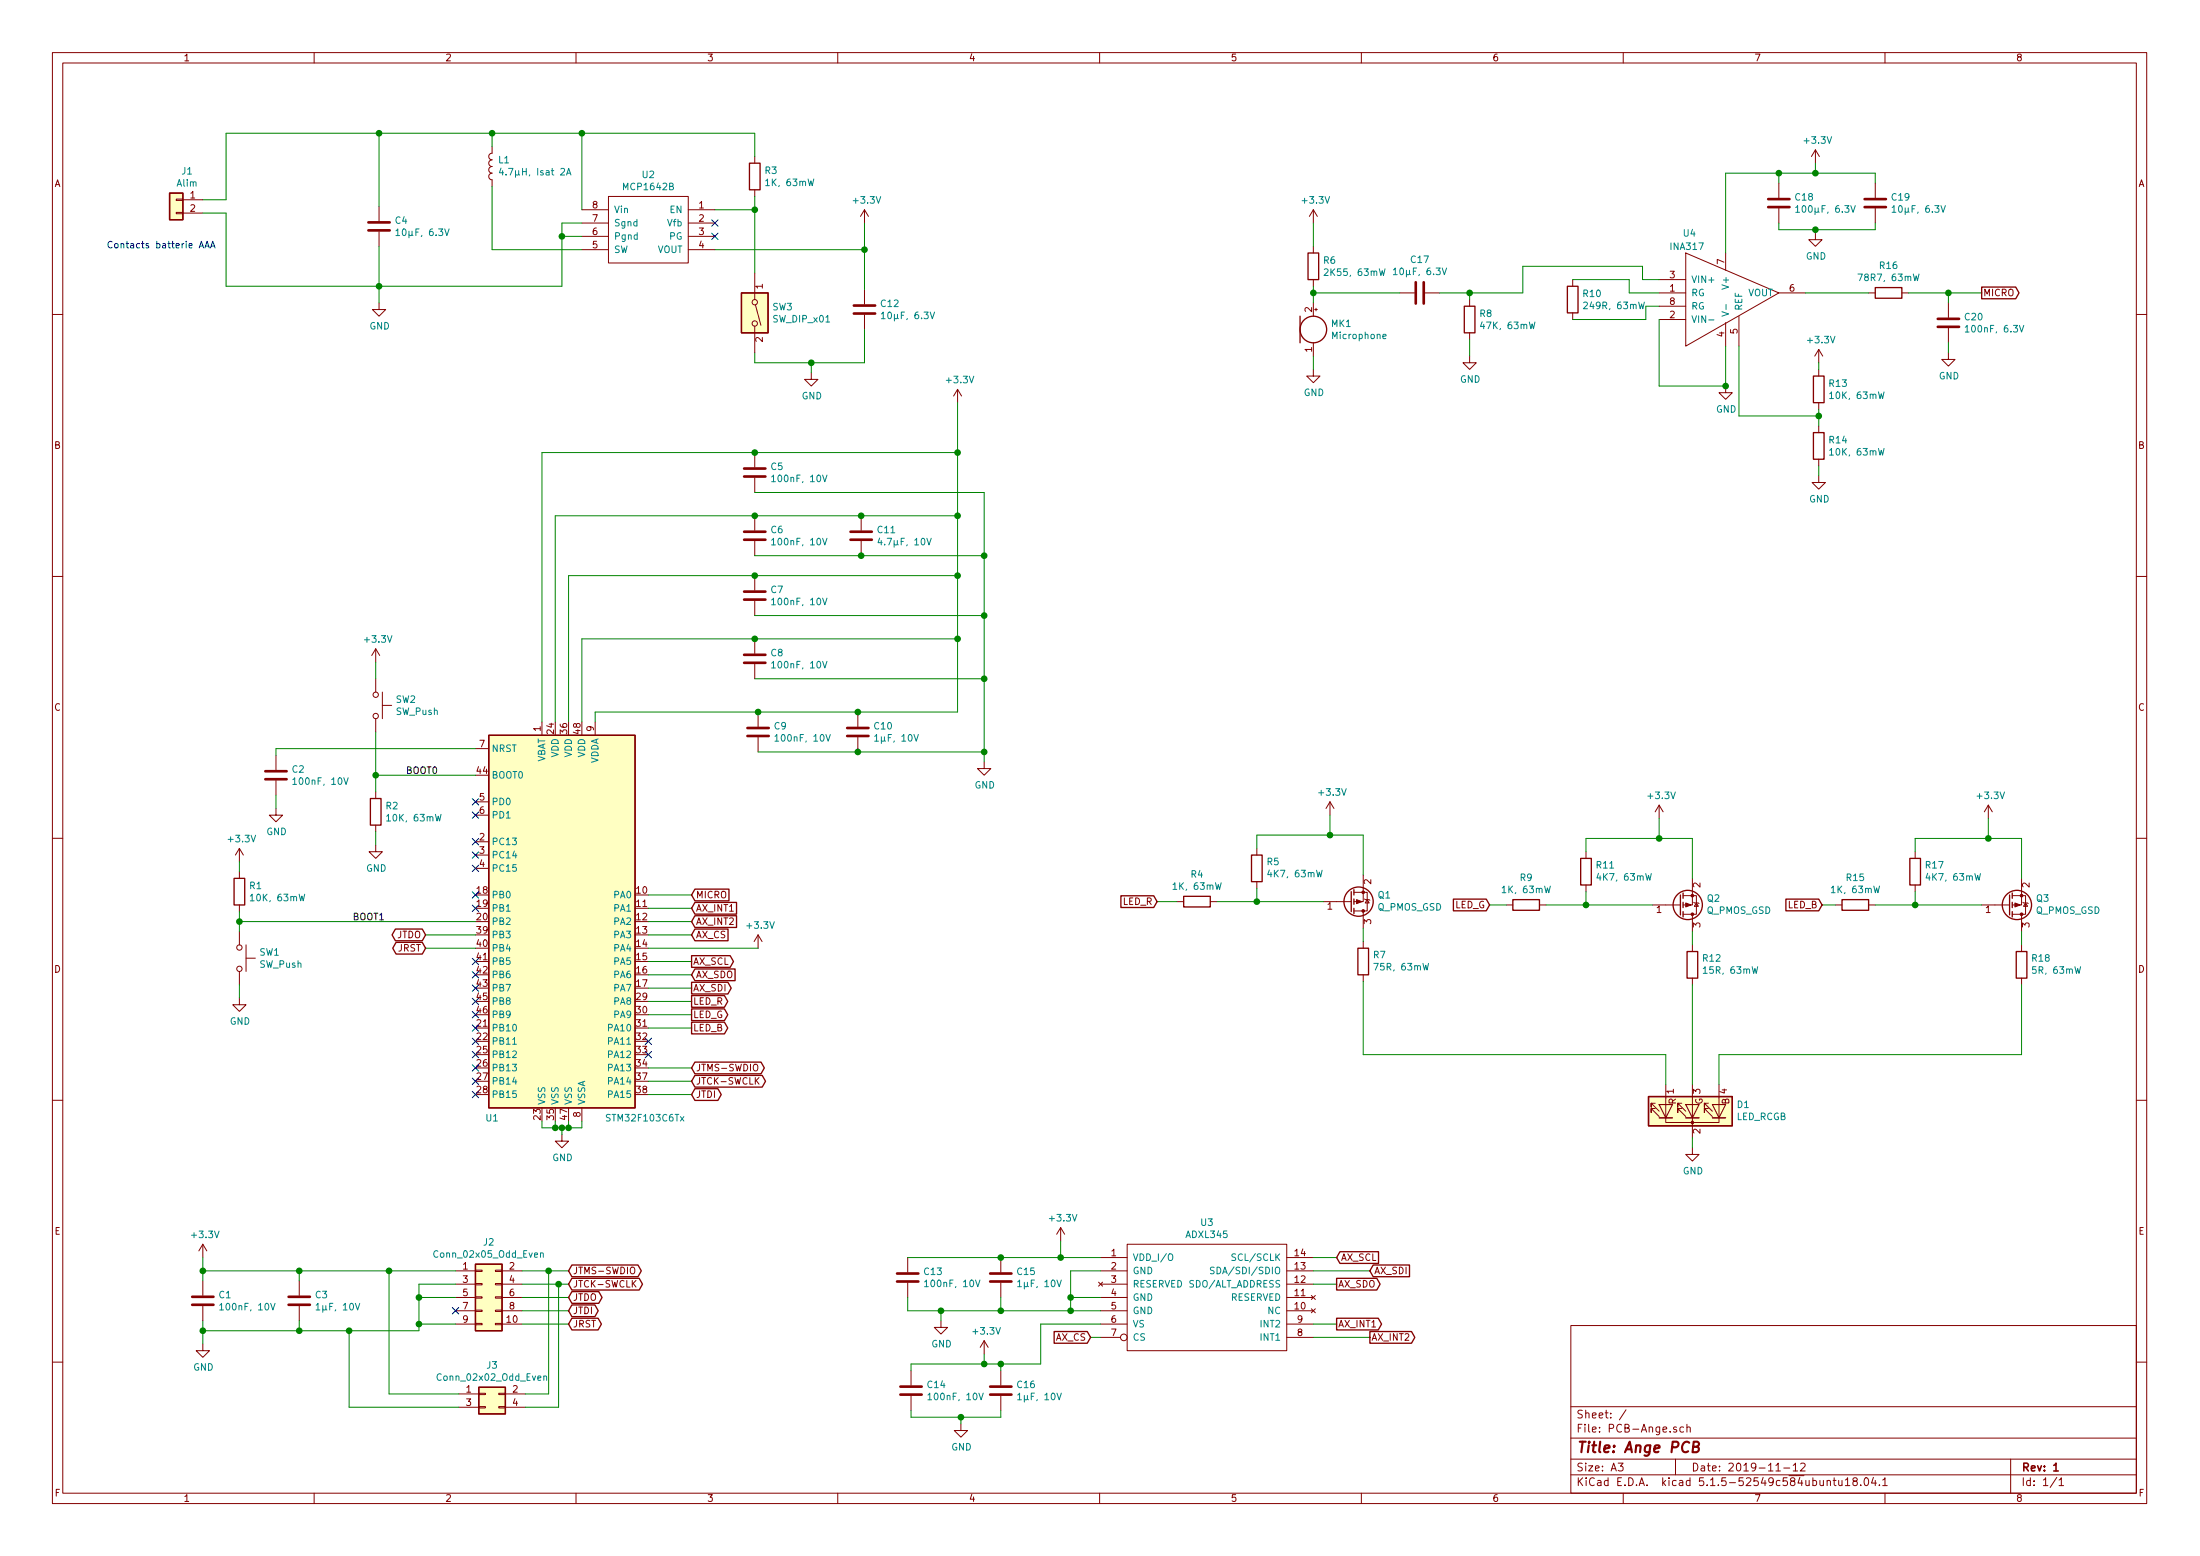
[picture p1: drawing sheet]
EESchema Schematic File Version 4
EELAYER 30 0
EELAYER END
$Descr A3 16535 11693
encoding utf-8
Sheet 1 1
Title "Ange PCB"
Date "2019-11-12"
Rev "1"
Comp ""
Comment1 ""
Comment2 ""
Comment3 ""
Comment4 ""
$EndDescr
$Comp
L Perso:MCP1642B U2
U 1 1
P 4875 1475
F 0 "U2" H 4875 1640 50  0000 C CNN
F 1 "MCP1642B" H 4875 1549 50  0000 C CNN
F 2 "Package_SO:MSOP-8_3x3mm_P0.65mm" H 4875 1475 50  0001 C CNN
F 3 "" H 4875 1475 50  0001 C CNN
F 4 "579-MCP1642BT-30I/MS" H 4875 1475 50  0001 C CNN "Vendor"
	1    4875 1475
	-1   0    0    -1  
$EndComp
$Comp
L Device:C C4
U 1 1
P 2850 1700
F 0 "C4" H 2965 1746 50  0000 L CNN
F 1 "10µF, 6.3V" H 2965 1655 50  0000 L CNN
F 2 "Resistor_SMD:R_0603_1608Metric_Pad1.05x0.95mm_HandSolder" H 2888 1550 50  0001 C CNN
F 3 "~" H 2850 1700 50  0001 C CNN
F 4 "81-GRM188R60J106KE7D" H 2850 1700 50  0001 C CNN "Vendor"
	1    2850 1700
	1    0    0    -1  
$EndComp
$Comp
L Device:L L1
U 1 1
P 3700 1250
F 0 "L1" H 3657 1204 50  0000 R CNN
F 1 "4.7µH, Isat 2A" H 3657 1295 50  0000 R CNN
F 2 "Inductor_SMD:L_Bourns-SRN4018" H 3700 1250 50  0001 C CNN
F 3 "~" H 3700 1250 50  0001 C CNN
F 4 "652-SRN4018TA-4R7M" H 3700 1250 50  0001 C CNN "Vendor"
	1    3700 1250
	-1   0    0    1   
$EndComp
$Comp
L Device:C C12
U 1 1
P 6500 2325
F 0 "C12" H 6615 2371 50  0000 L CNN
F 1 "10µF, 6.3V" H 6615 2280 50  0000 L CNN
F 2 "Resistor_SMD:R_0603_1608Metric_Pad1.05x0.95mm_HandSolder" H 6538 2175 50  0001 C CNN
F 3 "~" H 6500 2325 50  0001 C CNN
F 4 "81-GRM188R60J106KE7D" H 6500 2325 50  0001 C CNN "Vendor"
	1    6500 2325
	1    0    0    -1  
$EndComp
NoConn ~ 5375 1675
Wire Wire Line
	4375 1000 4375 1575
Wire Wire Line
	2850 1550 2850 1000
Connection ~ 2850 1000
Wire Wire Line
	2850 1000 3700 1000
Wire Wire Line
	1700 2150 2850 2150
Wire Wire Line
	2850 2150 2850 1850
Wire Wire Line
	3700 1875 3700 1400
Wire Wire Line
	3700 1875 4375 1875
Wire Wire Line
	3700 1100 3700 1000
Connection ~ 3700 1000
Wire Wire Line
	3700 1000 4375 1000
Wire Wire Line
	2850 2150 4225 2150
Wire Wire Line
	4225 2150 4225 1775
Wire Wire Line
	4225 1675 4375 1675
Connection ~ 2850 2150
Wire Wire Line
	4375 1775 4225 1775
Connection ~ 4225 1775
Wire Wire Line
	4225 1775 4225 1675
$Comp
L power:GND #PWR08
U 1 1
P 2850 2275
F 0 "#PWR08" H 2850 2025 50  0001 C CNN
F 1 "GND" H 2855 2102 50  0000 C CNN
F 2 "" H 2850 2275 50  0001 C CNN
F 3 "" H 2850 2275 50  0001 C CNN
	1    2850 2275
	1    0    0    -1  
$EndComp
Wire Wire Line
	2850 2275 2850 2150
$Comp
L Switch:SW_DIP_x01 SW3
U 1 1
P 5675 2350
F 0 "SW3" V 5629 2480 50  0000 L CNN
F 1 "SW_DIP_x01" V 5720 2480 50  0000 L CNN
F 2 "Button_Switch_SMD:SW_DIP_SPSTx01_Slide_6.7x4.1mm_W8.61mm_P2.54mm_LowProfile" H 5675 2350 50  0001 C CNN
F 3 "~" H 5675 2350 50  0001 C CNN
F 4 "642-DM01" V 5675 2350 50  0001 C CNN "Vendor"
	1    5675 2350
	0    1    1    0   
$EndComp
NoConn ~ 5375 1775
$Comp
L Device:R R3
U 1 1
P 5675 1325
F 0 "R3" H 5745 1371 50  0000 L CNN
F 1 "1K, 63mW" H 5745 1280 50  0000 L CNN
F 2 "Resistor_SMD:R_0603_1608Metric_Pad1.05x0.95mm_HandSolder" V 5605 1325 50  0001 C CNN
F 3 "~" H 5675 1325 50  0001 C CNN
F 4 "754-RR0816P-102D" H 5675 1325 50  0001 C CNN "Vendor"
	1    5675 1325
	1    0    0    -1  
$EndComp
Wire Wire Line
	5675 1000 5675 1175
Connection ~ 4375 1000
Wire Wire Line
	5375 1575 5675 1575
Wire Wire Line
	5675 1575 5675 1475
Wire Wire Line
	5675 2050 5675 1575
Connection ~ 5675 1575
Wire Wire Line
	6500 2175 6500 1875
Wire Wire Line
	6500 1875 5375 1875
$Comp
L power:GND #PWR011
U 1 1
P 6100 2800
F 0 "#PWR011" H 6100 2550 50  0001 C CNN
F 1 "GND" H 6105 2627 50  0000 C CNN
F 2 "" H 6100 2800 50  0001 C CNN
F 3 "" H 6100 2800 50  0001 C CNN
	1    6100 2800
	1    0    0    -1  
$EndComp
Wire Wire Line
	6100 2800 6100 2725
Wire Wire Line
	6100 2725 5675 2725
Wire Wire Line
	5675 2725 5675 2650
Wire Wire Line
	6100 2725 6500 2725
Wire Wire Line
	6500 2725 6500 2475
Connection ~ 6100 2725
$Comp
L power:+3.3V #PWR012
U 1 1
P 6500 1675
F 0 "#PWR012" H 6500 1525 50  0001 C CNN
F 1 "+3.3V" H 6515 1848 50  0000 C CNN
F 2 "" H 6500 1675 50  0001 C CNN
F 3 "" H 6500 1675 50  0001 C CNN
	1    6500 1675
	1    0    0    -1  
$EndComp
Wire Wire Line
	6500 1875 6500 1675
Connection ~ 6500 1875
Text Notes 800  1875 0    50   ~ 0
Contacts batterie AAA
$Comp
L Connector_Generic:Conn_01x02 J1
U 1 1
P 1325 1500
F 0 "J1" H 1243 1717 50  0000 C CNN
F 1 "Alim" H 1243 1626 50  0000 C CNN
F 2 "PCB-Ange:Keystone_SMD_5230_AAA" H 1325 1500 50  0001 C CNN
F 3 "~" H 1325 1500 50  0001 C CNN
F 4 "2x 534-5230" H 1325 1500 50  0001 C CNN "Vendor"
	1    1325 1500
	-1   0    0    -1  
$EndComp
Wire Wire Line
	1525 1600 1700 1600
Wire Wire Line
	1700 1600 1700 2150
Wire Wire Line
	1525 1500 1700 1500
Wire Wire Line
	1700 1500 1700 1000
Wire Wire Line
	1700 1000 2850 1000
$Comp
L Device:R R2
U 1 1
P 2825 6100
F 0 "R2" H 2895 6146 50  0000 L CNN
F 1 "10K, 63mW" H 2895 6055 50  0000 L CNN
F 2 "Resistor_SMD:R_0603_1608Metric_Pad1.05x0.95mm_HandSolder" V 2755 6100 50  0001 C CNN
F 3 "~" H 2825 6100 50  0001 C CNN
F 4 "754-RR0816P-103D" H 2825 6100 50  0001 C CNN "Vendor"
	1    2825 6100
	1    0    0    -1  
$EndComp
$Comp
L Perso:INA317 U4
U 1 1
P 12675 2000
F 0 "U4" H 12650 2250 50  0000 L CNN
F 1 "INA317" H 12550 2150 50  0000 L CNN
F 2 "Package_SO:VSSOP-8_3.0x3.0mm_P0.65mm" H 12675 2000 50  0001 C CNN
F 3 "" H 12675 2000 50  0001 C CNN
F 4 "595-INA317IDGKR" H 12675 2000 50  0001 C CNN "Vendor"
	1    12675 2000
	1    0    0    -1  
$EndComp
$Comp
L Device:Microphone MK1
U 1 1
P 9875 2475
F 0 "MK1" H 10005 2521 50  0000 L CNN
F 1 "Microphone" H 10005 2430 50  0000 L CNN
F 2 "PCB-Ange:micro_4mm" V 9875 2575 50  0001 C CNN
F 3 "~" V 9875 2575 50  0001 C CNN
F 4 "Amazon" H 9875 2475 50  0001 C CNN "Vendor"
	1    9875 2475
	1    0    0    -1  
$EndComp
$Comp
L Device:R R6
U 1 1
P 9875 2000
F 0 "R6" H 9945 2046 50  0000 L CNN
F 1 "2K55, 63mW" H 9945 1955 50  0000 L CNN
F 2 "Resistor_SMD:R_0603_1608Metric_Pad1.05x0.95mm_HandSolder" V 9805 2000 50  0001 C CNN
F 3 "~" H 9875 2000 50  0001 C CNN
F 4 "279-CPF0603F2K55C1" H 9875 2000 50  0001 C CNN "Vendor"
	1    9875 2000
	1    0    0    -1  
$EndComp
$Comp
L Device:C C17
U 1 1
P 10675 2200
F 0 "C17" V 10423 2200 50  0000 C CNN
F 1 "10µF, 6.3V" V 10514 2200 50  0000 C CNN
F 2 "Resistor_SMD:R_0603_1608Metric_Pad1.05x0.95mm_HandSolder" H 10713 2050 50  0001 C CNN
F 3 "~" H 10675 2200 50  0001 C CNN
F 4 "81-GRM188R60J106KE7D" V 10675 2200 50  0001 C CNN "Vendor"
	1    10675 2200
	0    1    1    0   
$EndComp
$Comp
L Device:R R8
U 1 1
P 11050 2400
F 0 "R8" H 11120 2446 50  0000 L CNN
F 1 "47K, 63mW" H 11120 2355 50  0000 L CNN
F 2 "Resistor_SMD:R_0603_1608Metric_Pad1.05x0.95mm_HandSolder" V 10980 2400 50  0001 C CNN
F 3 "~" H 11050 2400 50  0001 C CNN
F 4 "754-RR0816P-473D" H 11050 2400 50  0001 C CNN "Vendor"
	1    11050 2400
	1    0    0    -1  
$EndComp
$Comp
L Device:R R10
U 1 1
P 11825 2250
F 0 "R10" H 11895 2296 50  0000 L CNN
F 1 "249R, 63mW" H 11895 2205 50  0000 L CNN
F 2 "Resistor_SMD:R_0603_1608Metric_Pad1.05x0.95mm_HandSolder" V 11755 2250 50  0001 C CNN
F 3 "~" H 11825 2250 50  0001 C CNN
F 4 "279-CPF0603F249RC1" H 11825 2250 50  0001 C CNN "Vendor"
	1    11825 2250
	1    0    0    -1  
$EndComp
$Comp
L power:GND #PWR025
U 1 1
P 12975 2900
F 0 "#PWR025" H 12975 2650 50  0001 C CNN
F 1 "GND" H 12980 2727 50  0000 C CNN
F 2 "" H 12975 2900 50  0001 C CNN
F 3 "" H 12975 2900 50  0001 C CNN
	1    12975 2900
	1    0    0    -1  
$EndComp
$Comp
L power:GND #PWR022
U 1 1
P 11050 2675
F 0 "#PWR022" H 11050 2425 50  0001 C CNN
F 1 "GND" H 11055 2502 50  0000 C CNN
F 2 "" H 11050 2675 50  0001 C CNN
F 3 "" H 11050 2675 50  0001 C CNN
	1    11050 2675
	1    0    0    -1  
$EndComp
$Comp
L power:GND #PWR020
U 1 1
P 9875 2775
F 0 "#PWR020" H 9875 2525 50  0001 C CNN
F 1 "GND" H 9880 2602 50  0000 C CNN
F 2 "" H 9875 2775 50  0001 C CNN
F 3 "" H 9875 2775 50  0001 C CNN
	1    9875 2775
	1    0    0    -1  
$EndComp
$Comp
L power:+3.3V #PWR019
U 1 1
P 9875 1675
F 0 "#PWR019" H 9875 1525 50  0001 C CNN
F 1 "+3.3V" H 9890 1848 50  0000 C CNN
F 2 "" H 9875 1675 50  0001 C CNN
F 3 "" H 9875 1675 50  0001 C CNN
	1    9875 1675
	1    0    0    -1  
$EndComp
Wire Wire Line
	9875 1850 9875 1675
Wire Wire Line
	9875 2675 9875 2775
Wire Wire Line
	9875 2275 9875 2200
Wire Wire Line
	10525 2200 9875 2200
Connection ~ 9875 2200
Wire Wire Line
	9875 2200 9875 2150
Wire Wire Line
	10825 2200 11050 2200
Wire Wire Line
	11050 2200 11050 2250
Wire Wire Line
	11050 2675 11050 2550
Wire Wire Line
	11050 2200 11450 2200
Wire Wire Line
	11450 2200 11450 2000
Wire Wire Line
	11450 2000 12350 2000
Wire Wire Line
	12350 2000 12350 2100
Wire Wire Line
	12350 2100 12475 2100
Connection ~ 11050 2200
Wire Wire Line
	12475 2200 12250 2200
Wire Wire Line
	12250 2200 12250 2100
Wire Wire Line
	12250 2100 11825 2100
Wire Wire Line
	12475 2300 12375 2300
Wire Wire Line
	12375 2300 12375 2400
Wire Wire Line
	12375 2400 11825 2400
Wire Wire Line
	12975 2900 12475 2900
Wire Wire Line
	12475 2900 12475 2400
Wire Wire Line
	12975 2900 12975 2600
Connection ~ 12975 2900
$Comp
L Device:C C18
U 1 1
P 13375 1525
F 0 "C18" H 13490 1571 50  0000 L CNN
F 1 "100µF, 6.3V" H 13490 1480 50  0000 L CNN
F 2 "Resistor_SMD:R_1210_3225Metric_Pad1.42x2.65mm_HandSolder" H 13413 1375 50  0001 C CNN
F 3 "~" H 13375 1525 50  0001 C CNN
F 4 "963-JMK325ABJ107MM-P" H 13375 1525 50  0001 C CNN "Vendor"
	1    13375 1525
	1    0    0    -1  
$EndComp
$Comp
L Device:C C19
U 1 1
P 14100 1525
F 0 "C19" H 14215 1571 50  0000 L CNN
F 1 "10µF, 6.3V" H 14215 1480 50  0000 L CNN
F 2 "Resistor_SMD:R_0603_1608Metric_Pad1.05x0.95mm_HandSolder" H 14138 1375 50  0001 C CNN
F 3 "~" H 14100 1525 50  0001 C CNN
F 4 "81-GRM188R60J106KE7D" H 14100 1525 50  0001 C CNN "Vendor"
	1    14100 1525
	1    0    0    -1  
$EndComp
$Comp
L Device:R R13
U 1 1
P 13675 2925
F 0 "R13" H 13745 2971 50  0000 L CNN
F 1 "10K, 63mW" H 13745 2880 50  0000 L CNN
F 2 "Resistor_SMD:R_0603_1608Metric_Pad1.05x0.95mm_HandSolder" V 13605 2925 50  0001 C CNN
F 3 "~" H 13675 2925 50  0001 C CNN
F 4 "754-RR0816P-103D" H 13675 2925 50  0001 C CNN "Vendor"
	1    13675 2925
	1    0    0    -1  
$EndComp
$Comp
L Device:R R14
U 1 1
P 13675 3350
F 0 "R14" H 13745 3396 50  0000 L CNN
F 1 "10K, 63mW" H 13745 3305 50  0000 L CNN
F 2 "Resistor_SMD:R_0603_1608Metric_Pad1.05x0.95mm_HandSolder" V 13605 3350 50  0001 C CNN
F 3 "~" H 13675 3350 50  0001 C CNN
F 4 "754-RR0816P-103D" H 13675 3350 50  0001 C CNN "Vendor"
	1    13675 3350
	1    0    0    -1  
$EndComp
$Comp
L power:GND #PWR029
U 1 1
P 13675 3575
F 0 "#PWR029" H 13675 3325 50  0001 C CNN
F 1 "GND" H 13680 3402 50  0000 C CNN
F 2 "" H 13675 3575 50  0001 C CNN
F 3 "" H 13675 3575 50  0001 C CNN
	1    13675 3575
	1    0    0    -1  
$EndComp
$Comp
L power:GND #PWR027
U 1 1
P 13650 1750
F 0 "#PWR027" H 13650 1500 50  0001 C CNN
F 1 "GND" H 13655 1577 50  0000 C CNN
F 2 "" H 13650 1750 50  0001 C CNN
F 3 "" H 13650 1750 50  0001 C CNN
	1    13650 1750
	1    0    0    -1  
$EndComp
$Comp
L power:+3.3V #PWR026
U 1 1
P 13650 1225
F 0 "#PWR026" H 13650 1075 50  0001 C CNN
F 1 "+3.3V" H 13665 1398 50  0000 C CNN
F 2 "" H 13650 1225 50  0001 C CNN
F 3 "" H 13650 1225 50  0001 C CNN
	1    13650 1225
	1    0    0    -1  
$EndComp
Wire Wire Line
	13375 1300 13375 1375
Wire Wire Line
	13375 1300 12975 1300
Wire Wire Line
	12975 1300 12975 1900
Connection ~ 13375 1300
Connection ~ 13650 1300
Wire Wire Line
	13650 1300 13375 1300
Wire Wire Line
	13650 1225 13650 1300
Wire Wire Line
	13375 1675 13375 1725
Wire Wire Line
	13375 1725 13650 1725
Wire Wire Line
	13650 1725 13650 1750
Connection ~ 13650 1725
$Comp
L power:+3.3V #PWR028
U 1 1
P 13675 2725
F 0 "#PWR028" H 13675 2575 50  0001 C CNN
F 1 "+3.3V" H 13690 2898 50  0000 C CNN
F 2 "" H 13675 2725 50  0001 C CNN
F 3 "" H 13675 2725 50  0001 C CNN
	1    13675 2725
	1    0    0    -1  
$EndComp
Wire Wire Line
	13675 3075 13675 3125
Wire Wire Line
	13675 3125 13075 3125
Wire Wire Line
	13075 2600 13075 3125
Connection ~ 13675 3125
Wire Wire Line
	13675 3125 13675 3200
Wire Wire Line
	13675 3575 13675 3500
Wire Wire Line
	13675 2725 13675 2775
Wire Wire Line
	14100 1725 14100 1675
Wire Wire Line
	13650 1725 14100 1725
Wire Wire Line
	14100 1375 14100 1300
Wire Wire Line
	13650 1300 14100 1300
$Comp
L Device:R R16
U 1 1
P 14200 2200
F 0 "R16" V 13993 2200 50  0000 C CNN
F 1 "78R7, 63mW" V 14084 2200 50  0000 C CNN
F 2 "Resistor_SMD:R_0603_1608Metric_Pad1.05x0.95mm_HandSolder" V 14130 2200 50  0001 C CNN
F 3 "~" H 14200 2200 50  0001 C CNN
F 4 "279-CPF0603B78R7E1" V 14200 2200 50  0001 C CNN "Vendor"
	1    14200 2200
	0    1    1    0   
$EndComp
$Comp
L Device:C C20
U 1 1
P 14650 2425
F 0 "C20" H 14765 2471 50  0000 L CNN
F 1 "100nF, 6.3V" H 14765 2380 50  0000 L CNN
F 2 "Resistor_SMD:R_0603_1608Metric_Pad1.05x0.95mm_HandSolder" H 14688 2275 50  0001 C CNN
F 3 "~" H 14650 2425 50  0001 C CNN
F 4 "80-C0603C104K9R" H 14650 2425 50  0001 C CNN "Vendor"
	1    14650 2425
	1    0    0    -1  
$EndComp
$Comp
L power:GND #PWR030
U 1 1
P 14650 2650
F 0 "#PWR030" H 14650 2400 50  0001 C CNN
F 1 "GND" H 14655 2477 50  0000 C CNN
F 2 "" H 14650 2650 50  0001 C CNN
F 3 "" H 14650 2650 50  0001 C CNN
	1    14650 2650
	1    0    0    -1  
$EndComp
Wire Wire Line
	13575 2200 14050 2200
Wire Wire Line
	14350 2200 14650 2200
Wire Wire Line
	14650 2200 14650 2275
Wire Wire Line
	14650 2575 14650 2650
Text GLabel 14900 2200 2    50   Output ~ 0
MICRO
Wire Wire Line
	14900 2200 14650 2200
Connection ~ 14650 2200
$Comp
L Device:LED_RCGB D1
U 1 1
P 12725 8350
F 0 "D1" V 12771 8020 50  0000 R CNN
F 1 "LED_RCGB" V 12680 8020 50  0000 R CNN
F 2 "LED_THT:LED_D5.0mm-4_RGB" H 12725 8300 50  0001 C CNN
F 3 "~" H 12725 8300 50  0001 C CNN
F 4 "Amazon" V 12725 8350 50  0001 C CNN "Vendor"
	1    12725 8350
	0    -1   -1   0   
$EndComp
$Comp
L Device:Q_PMOS_GSD Q1
U 1 1
P 10150 6775
F 0 "Q1" H 10356 6729 50  0000 L CNN
F 1 "Q_PMOS_GSD" H 10356 6820 50  0000 L CNN
F 2 "Package_TO_SOT_SMD:SOT-723" H 10350 6875 50  0001 C CNN
F 3 "~" H 10150 6775 50  0001 C CNN
F 4 "755-RZM001P02T2L" H 10150 6775 50  0001 C CNN "Vendor"
	1    10150 6775
	1    0    0    1   
$EndComp
$Comp
L Device:R R4
U 1 1
P 9000 6775
F 0 "R4" V 8793 6775 50  0000 C CNN
F 1 "1K, 63mW" V 8884 6775 50  0000 C CNN
F 2 "Resistor_SMD:R_0603_1608Metric_Pad1.05x0.95mm_HandSolder" V 8930 6775 50  0001 C CNN
F 3 "~" H 9000 6775 50  0001 C CNN
F 4 "754-RR0816P-102D" V 9000 6775 50  0001 C CNN "Vendor"
	1    9000 6775
	0    1    1    0   
$EndComp
$Comp
L Device:R R5
U 1 1
P 9450 6525
F 0 "R5" H 9380 6479 50  0000 R CNN
F 1 "4K7, 63mW" H 9380 6570 50  0000 R CNN
F 2 "Resistor_SMD:R_0603_1608Metric_Pad1.05x0.95mm_HandSolder" V 9380 6525 50  0001 C CNN
F 3 "~" H 9450 6525 50  0001 C CNN
F 4 "279-CPF0603B4K7E1" H 9450 6525 50  0001 C CNN "Vendor"
	1    9450 6525
	-1   0    0    1   
$EndComp
$Comp
L Device:R R7
U 1 1
P 10250 7225
F 0 "R7" H 10180 7179 50  0000 R CNN
F 1 "75R, 63mW" H 10180 7270 50  0000 R CNN
F 2 "Resistor_SMD:R_0603_1608Metric_Pad1.05x0.95mm_HandSolder" V 10180 7225 50  0001 C CNN
F 3 "~" H 10250 7225 50  0001 C CNN
F 4 "754-RR0816Q-750D" H 10250 7225 50  0001 C CNN "Vendor"
	1    10250 7225
	-1   0    0    1   
$EndComp
$Comp
L power:+3.3V #PWR021
U 1 1
P 10000 6125
F 0 "#PWR021" H 10000 5975 50  0001 C CNN
F 1 "+3.3V" H 10015 6298 50  0000 C CNN
F 2 "" H 10000 6125 50  0001 C CNN
F 3 "" H 10000 6125 50  0001 C CNN
	1    10000 6125
	1    0    0    -1  
$EndComp
Wire Wire Line
	10250 6575 10250 6275
Wire Wire Line
	10250 6275 10000 6275
Wire Wire Line
	10000 6275 10000 6125
Wire Wire Line
	9450 6375 9450 6275
Wire Wire Line
	9450 6275 10000 6275
Connection ~ 10000 6275
Wire Wire Line
	10250 7075 10250 6975
Wire Wire Line
	9950 6775 9450 6775
Wire Wire Line
	9450 6675 9450 6775
Connection ~ 9450 6775
Wire Wire Line
	9450 6775 9150 6775
$Comp
L Device:Q_PMOS_GSD Q2
U 1 1
P 12625 6800
F 0 "Q2" H 12831 6754 50  0000 L CNN
F 1 "Q_PMOS_GSD" H 12831 6845 50  0000 L CNN
F 2 "Package_TO_SOT_SMD:SOT-723" H 12825 6900 50  0001 C CNN
F 3 "~" H 12625 6800 50  0001 C CNN
F 4 "755-RZM001P02T2L" H 12625 6800 50  0001 C CNN "Vendor"
	1    12625 6800
	1    0    0    1   
$EndComp
$Comp
L Device:R R9
U 1 1
P 11475 6800
F 0 "R9" V 11268 6800 50  0000 C CNN
F 1 "1K, 63mW" V 11359 6800 50  0000 C CNN
F 2 "Resistor_SMD:R_0603_1608Metric_Pad1.05x0.95mm_HandSolder" V 11405 6800 50  0001 C CNN
F 3 "~" H 11475 6800 50  0001 C CNN
F 4 "754-RR0816P-102D" V 11475 6800 50  0001 C CNN "Vendor"
	1    11475 6800
	0    1    1    0   
$EndComp
$Comp
L Device:R R11
U 1 1
P 11925 6550
F 0 "R11" H 11855 6504 50  0000 R CNN
F 1 "4K7, 63mW" H 11855 6595 50  0000 R CNN
F 2 "Resistor_SMD:R_0603_1608Metric_Pad1.05x0.95mm_HandSolder" V 11855 6550 50  0001 C CNN
F 3 "~" H 11925 6550 50  0001 C CNN
F 4 "279-CPF0603B4K7E1" H 11925 6550 50  0001 C CNN "Vendor"
	1    11925 6550
	-1   0    0    1   
$EndComp
$Comp
L Device:R R12
U 1 1
P 12725 7250
F 0 "R12" H 12655 7204 50  0000 R CNN
F 1 "15R, 63mW" H 12655 7295 50  0000 R CNN
F 2 "Resistor_SMD:R_0603_1608Metric_Pad1.05x0.95mm_HandSolder" V 12655 7250 50  0001 C CNN
F 3 "~" H 12725 7250 50  0001 C CNN
F 4 "754-RR0816Q-150D" H 12725 7250 50  0001 C CNN "Vendor"
	1    12725 7250
	-1   0    0    1   
$EndComp
$Comp
L power:+3.3V #PWR023
U 1 1
P 12475 6150
F 0 "#PWR023" H 12475 6000 50  0001 C CNN
F 1 "+3.3V" H 12490 6323 50  0000 C CNN
F 2 "" H 12475 6150 50  0001 C CNN
F 3 "" H 12475 6150 50  0001 C CNN
	1    12475 6150
	1    0    0    -1  
$EndComp
Wire Wire Line
	12725 6600 12725 6300
Wire Wire Line
	12725 6300 12475 6300
Wire Wire Line
	12475 6300 12475 6150
Wire Wire Line
	11925 6400 11925 6300
Wire Wire Line
	11925 6300 12475 6300
Connection ~ 12475 6300
Wire Wire Line
	12725 7100 12725 7000
Wire Wire Line
	12425 6800 11925 6800
Wire Wire Line
	11925 6700 11925 6800
Connection ~ 11925 6800
Wire Wire Line
	11925 6800 11625 6800
$Comp
L Device:Q_PMOS_GSD Q3
U 1 1
P 15100 6800
F 0 "Q3" H 15306 6754 50  0000 L CNN
F 1 "Q_PMOS_GSD" H 15306 6845 50  0000 L CNN
F 2 "Package_TO_SOT_SMD:SOT-723" H 15300 6900 50  0001 C CNN
F 3 "~" H 15100 6800 50  0001 C CNN
F 4 "755-RZM001P02T2L" H 15100 6800 50  0001 C CNN "Vendor"
	1    15100 6800
	1    0    0    1   
$EndComp
$Comp
L Device:R R15
U 1 1
P 13950 6800
F 0 "R15" V 13743 6800 50  0000 C CNN
F 1 "1K, 63mW" V 13834 6800 50  0000 C CNN
F 2 "Resistor_SMD:R_0603_1608Metric_Pad1.05x0.95mm_HandSolder" V 13880 6800 50  0001 C CNN
F 3 "~" H 13950 6800 50  0001 C CNN
F 4 "754-RR0816P-102D" V 13950 6800 50  0001 C CNN "Vendor"
	1    13950 6800
	0    1    1    0   
$EndComp
$Comp
L Device:R R17
U 1 1
P 14400 6550
F 0 "R17" H 14330 6504 50  0000 R CNN
F 1 "4K7, 63mW" H 14330 6595 50  0000 R CNN
F 2 "Resistor_SMD:R_0603_1608Metric_Pad1.05x0.95mm_HandSolder" V 14330 6550 50  0001 C CNN
F 3 "~" H 14400 6550 50  0001 C CNN
F 4 "279-CPF0603B4K7E1" H 14400 6550 50  0001 C CNN "Vendor"
	1    14400 6550
	-1   0    0    1   
$EndComp
$Comp
L power:+3.3V #PWR031
U 1 1
P 14950 6150
F 0 "#PWR031" H 14950 6000 50  0001 C CNN
F 1 "+3.3V" H 14965 6323 50  0000 C CNN
F 2 "" H 14950 6150 50  0001 C CNN
F 3 "" H 14950 6150 50  0001 C CNN
	1    14950 6150
	1    0    0    -1  
$EndComp
Wire Wire Line
	15200 6600 15200 6300
Wire Wire Line
	15200 6300 14950 6300
Wire Wire Line
	14950 6300 14950 6150
Wire Wire Line
	14400 6400 14400 6300
Wire Wire Line
	14400 6300 14950 6300
Connection ~ 14950 6300
Wire Wire Line
	15200 7100 15200 7000
Wire Wire Line
	14900 6800 14400 6800
Wire Wire Line
	14400 6700 14400 6800
Connection ~ 14400 6800
Wire Wire Line
	14400 6800 14100 6800
Text GLabel 8700 6775 0    50   Input ~ 0
LED_R
Text GLabel 11200 6800 0    50   Input ~ 0
LED_G
Text GLabel 13700 6800 0    50   Input ~ 0
LED_B
Wire Wire Line
	12525 8150 12525 7925
Wire Wire Line
	12525 7925 10250 7925
Wire Wire Line
	10250 7375 10250 7925
Wire Wire Line
	12725 7400 12725 8150
Wire Wire Line
	12925 8150 12925 7925
Wire Wire Line
	12925 7925 15200 7925
Wire Wire Line
	15200 7400 15200 7925
Wire Wire Line
	11200 6800 11325 6800
Wire Wire Line
	13700 6800 13800 6800
Wire Wire Line
	8700 6775 8850 6775
$Comp
L power:GND #PWR024
U 1 1
P 12725 8625
F 0 "#PWR024" H 12725 8375 50  0001 C CNN
F 1 "GND" H 12730 8452 50  0000 C CNN
F 2 "" H 12725 8625 50  0001 C CNN
F 3 "" H 12725 8625 50  0001 C CNN
	1    12725 8625
	1    0    0    -1  
$EndComp
Wire Wire Line
	12725 8625 12725 8550
$Comp
L Perso:ADXL345 U3
U 1 1
P 9075 9350
F 0 "U3" H 9075 9515 50  0000 C CNN
F 1 "ADXL345" H 9075 9424 50  0000 C CNN
F 2 "Package_LGA:LGA-14_3x5mm_P0.8mm_LayoutBorder1x6y" H 9075 9350 50  0001 C CNN
F 3 "" H 9075 9350 50  0001 C CNN
F 4 "Amazon" H 9075 9350 50  0001 C CNN "Vendor"
	1    9075 9350
	1    0    0    -1  
$EndComp
$Comp
L Device:C C15
U 1 1
P 7525 9600
F 0 "C15" H 7640 9646 50  0000 L CNN
F 1 "1µF, 10V" H 7640 9555 50  0000 L CNN
F 2 "Resistor_SMD:R_0603_1608Metric_Pad1.05x0.95mm_HandSolder" H 7563 9450 50  0001 C CNN
F 3 "~" H 7525 9600 50  0001 C CNN
F 4 "963-JMK107BJ105MA-T" H 7525 9600 50  0001 C CNN "Vendor"
	1    7525 9600
	1    0    0    -1  
$EndComp
$Comp
L Device:C C13
U 1 1
P 6825 9600
F 0 "C13" H 6940 9646 50  0000 L CNN
F 1 "100nF, 10V" H 6940 9555 50  0000 L CNN
F 2 "Resistor_SMD:R_0603_1608Metric_Pad1.05x0.95mm_HandSolder" H 6863 9450 50  0001 C CNN
F 3 "~" H 6825 9600 50  0001 C CNN
F 4 "80-C0603C104K9R" H 6825 9600 50  0001 C CNN "Vendor"
	1    6825 9600
	1    0    0    -1  
$EndComp
$Comp
L power:+3.3V #PWR018
U 1 1
P 7975 9325
F 0 "#PWR018" H 7975 9175 50  0001 C CNN
F 1 "+3.3V" H 7990 9498 50  0000 C CNN
F 2 "" H 7975 9325 50  0001 C CNN
F 3 "" H 7975 9325 50  0001 C CNN
	1    7975 9325
	1    0    0    -1  
$EndComp
Wire Wire Line
	7525 9450 7975 9450
Wire Wire Line
	7975 9325 7975 9450
Connection ~ 7975 9450
Wire Wire Line
	7975 9450 8275 9450
Wire Wire Line
	7525 9450 6825 9450
Connection ~ 7525 9450
Wire Wire Line
	6825 9750 6825 9850
Wire Wire Line
	6825 9850 7075 9850
Wire Wire Line
	7525 9750 7525 9850
Connection ~ 7525 9850
Wire Wire Line
	7525 9850 8050 9850
Wire Wire Line
	8050 9550 8050 9750
Connection ~ 8050 9850
Wire Wire Line
	8050 9850 8275 9850
Wire Wire Line
	8050 9550 8275 9550
Wire Wire Line
	8275 9750 8050 9750
Connection ~ 8050 9750
Wire Wire Line
	8050 9750 8050 9850
$Comp
L power:GND #PWR013
U 1 1
P 7075 9925
F 0 "#PWR013" H 7075 9675 50  0001 C CNN
F 1 "GND" H 7080 9752 50  0000 C CNN
F 2 "" H 7075 9925 50  0001 C CNN
F 3 "" H 7075 9925 50  0001 C CNN
	1    7075 9925
	1    0    0    -1  
$EndComp
Wire Wire Line
	7075 9925 7075 9850
Connection ~ 7075 9850
Wire Wire Line
	7075 9850 7525 9850
$Comp
L Device:C C16
U 1 1
P 7525 10450
F 0 "C16" H 7640 10496 50  0000 L CNN
F 1 "1µF, 10V" H 7640 10405 50  0000 L CNN
F 2 "Resistor_SMD:R_0603_1608Metric_Pad1.05x0.95mm_HandSolder" H 7563 10300 50  0001 C CNN
F 3 "~" H 7525 10450 50  0001 C CNN
F 4 "963-JMK107BJ105MA-T" H 7525 10450 50  0001 C CNN "Vendor"
	1    7525 10450
	1    0    0    -1  
$EndComp
$Comp
L Device:C C14
U 1 1
P 6850 10450
F 0 "C14" H 6965 10496 50  0000 L CNN
F 1 "100nF, 10V" H 6965 10405 50  0000 L CNN
F 2 "Resistor_SMD:R_0603_1608Metric_Pad1.05x0.95mm_HandSolder" H 6888 10300 50  0001 C CNN
F 3 "~" H 6850 10450 50  0001 C CNN
F 4 "80-C0603C104K9R" H 6850 10450 50  0001 C CNN "Vendor"
	1    6850 10450
	1    0    0    -1  
$EndComp
$Comp
L power:+3.3V #PWR017
U 1 1
P 7400 10175
F 0 "#PWR017" H 7400 10025 50  0001 C CNN
F 1 "+3.3V" H 7415 10348 50  0000 C CNN
F 2 "" H 7400 10175 50  0001 C CNN
F 3 "" H 7400 10175 50  0001 C CNN
	1    7400 10175
	1    0    0    -1  
$EndComp
Wire Wire Line
	6850 10300 6850 10250
Wire Wire Line
	7525 10300 7525 10250
Wire Wire Line
	7525 10250 7400 10250
Wire Wire Line
	7400 10175 7400 10250
Connection ~ 7400 10250
Wire Wire Line
	7400 10250 6850 10250
Wire Wire Line
	7825 10250 7825 9950
Wire Wire Line
	7825 9950 8275 9950
Wire Wire Line
	7525 10250 7825 10250
Connection ~ 7525 10250
Wire Wire Line
	6850 10600 6850 10650
Wire Wire Line
	6850 10650 7225 10650
Wire Wire Line
	7525 10650 7525 10600
$Comp
L power:GND #PWR015
U 1 1
P 7225 10700
F 0 "#PWR015" H 7225 10450 50  0001 C CNN
F 1 "GND" H 7230 10527 50  0000 C CNN
F 2 "" H 7225 10700 50  0001 C CNN
F 3 "" H 7225 10700 50  0001 C CNN
	1    7225 10700
	1    0    0    -1  
$EndComp
Wire Wire Line
	7225 10700 7225 10650
Connection ~ 7225 10650
Wire Wire Line
	7225 10650 7525 10650
Text GLabel 8200 10050 0    50   Input ~ 0
AX_CS
Wire Wire Line
	8200 10050 8275 10050
Text GLabel 10050 9450 2    50   Input ~ 0
AX_SCL
Text GLabel 10300 9550 2    50   Input ~ 0
AX_SDI
Text GLabel 10050 9650 2    50   Output ~ 0
AX_SDO
Text GLabel 10050 9950 2    50   Output ~ 0
AX_INT1
Text GLabel 10300 10050 2    50   Output ~ 0
AX_INT2
Wire Wire Line
	9875 9450 10050 9450
Wire Wire Line
	9875 9550 10300 9550
Wire Wire Line
	9875 9650 10050 9650
Wire Wire Line
	9875 9950 10050 9950
Wire Wire Line
	9875 10050 10300 10050
$Comp
L power:+3.3V #PWR01
U 1 1
P 1525 9450
F 0 "#PWR01" H 1525 9300 50  0001 C CNN
F 1 "+3.3V" H 1540 9623 50  0000 C CNN
F 2 "" H 1525 9450 50  0001 C CNN
F 3 "" H 1525 9450 50  0001 C CNN
	1    1525 9450
	1    0    0    -1  
$EndComp
$Comp
L power:GND #PWR02
U 1 1
P 1525 10100
F 0 "#PWR02" H 1525 9850 50  0001 C CNN
F 1 "GND" H 1530 9927 50  0000 C CNN
F 2 "" H 1525 10100 50  0001 C CNN
F 3 "" H 1525 10100 50  0001 C CNN
	1    1525 10100
	1    0    0    -1  
$EndComp
$Comp
L Device:C C1
U 1 1
P 1525 9775
F 0 "C1" H 1640 9821 50  0000 L CNN
F 1 "100nF, 10V" H 1640 9730 50  0000 L CNN
F 2 "Resistor_SMD:R_0603_1608Metric_Pad1.05x0.95mm_HandSolder" H 1563 9625 50  0001 C CNN
F 3 "~" H 1525 9775 50  0001 C CNN
F 4 "80-C0603C104K9R" H 1525 9775 50  0001 C CNN "Vendor"
	1    1525 9775
	1    0    0    -1  
$EndComp
$Comp
L Device:C C3
U 1 1
P 2250 9775
F 0 "C3" H 2365 9821 50  0000 L CNN
F 1 "1µF, 10V" H 2365 9730 50  0000 L CNN
F 2 "Resistor_SMD:R_0603_1608Metric_Pad1.05x0.95mm_HandSolder" H 2288 9625 50  0001 C CNN
F 3 "~" H 2250 9775 50  0001 C CNN
F 4 "963-JMK107BJ105MA-T" H 2250 9775 50  0001 C CNN "Vendor"
	1    2250 9775
	1    0    0    -1  
$EndComp
Wire Wire Line
	2250 9625 2250 9550
Wire Wire Line
	2250 9550 1525 9550
Wire Wire Line
	1525 9550 1525 9450
Wire Wire Line
	1525 9625 1525 9550
Connection ~ 1525 9550
Wire Wire Line
	2250 9925 2250 10000
Wire Wire Line
	2250 10000 1525 10000
Wire Wire Line
	1525 10000 1525 9925
Wire Wire Line
	1525 10000 1525 10100
Connection ~ 1525 10000
Wire Wire Line
	4375 1000 5675 1000
$Comp
L Device:R R18
U 1 1
P 15200 7250
F 0 "R18" H 15130 7204 50  0000 R CNN
F 1 "5R, 63mW" H 15130 7295 50  0000 R CNN
F 2 "Resistor_SMD:R_0603_1608Metric_Pad1.05x0.95mm_HandSolder" V 15130 7250 50  0001 C CNN
F 3 "~" H 15200 7250 50  0001 C CNN
F 4 "279-CPF0603B5R1E1" H 15200 7250 50  0001 C CNN "Vendor"
	1    15200 7250
	-1   0    0    1   
$EndComp
$Comp
L Connector_Generic:Conn_02x05_Odd_Even J2
U 1 1
P 3625 9750
F 0 "J2" H 3675 10167 50  0000 C CNN
F 1 "Conn_02x05_Odd_Even" H 3675 10076 50  0000 C CNN
F 2 "Connector_PinHeader_1.27mm:PinHeader_2x05_P1.27mm_Vertical_SMD" H 3625 9750 50  0001 C CNN
F 3 "~" H 3625 9750 50  0001 C CNN
F 4 "200-FTSH10501FDV" H 3625 9750 50  0001 C CNN "Vendor"
	1    3625 9750
	1    0    0    -1  
$EndComp
Text GLabel 4275 9550 2    50   BiDi ~ 0
JTMS-SWDIO
Text GLabel 4275 9650 2    50   BiDi ~ 0
JTCK-SWCLK
Text GLabel 4275 9750 2    50   BiDi ~ 0
JTDO
Text GLabel 4275 9850 2    50   BiDi ~ 0
JTDI
Text GLabel 4275 9950 2    50   BiDi ~ 0
JRST
Connection ~ 2250 9550
Wire Wire Line
	4275 9550 4125 9550
Wire Wire Line
	3925 9650 4200 9650
Wire Wire Line
	4275 9750 3925 9750
Wire Wire Line
	4275 9850 3925 9850
Wire Wire Line
	4275 9950 3925 9950
Wire Wire Line
	2250 10000 2625 10000
Connection ~ 2250 10000
NoConn ~ 3425 9850
Wire Wire Line
	3150 10000 3150 9950
Wire Wire Line
	3150 9650 3425 9650
Wire Wire Line
	3150 9750 3425 9750
Connection ~ 3150 9750
Wire Wire Line
	3150 9750 3150 9650
Wire Wire Line
	3150 9950 3425 9950
Connection ~ 3150 9950
Wire Wire Line
	3150 9950 3150 9750
Wire Wire Line
	2250 9550 2925 9550
$Comp
L Connector_Generic:Conn_02x02_Odd_Even J3
U 1 1
P 3650 10475
F 0 "J3" H 3700 10692 50  0000 C CNN
F 1 "Conn_02x02_Odd_Even" H 3700 10601 50  0000 C CNN
F 2 "Connector_PinHeader_1.27mm:PinHeader_2x02_P1.27mm_Vertical_SMD" H 3650 10475 50  0001 C CNN
F 3 "~" H 3650 10475 50  0001 C CNN
F 4 "200-FTSH10201FDV" H 3650 10475 50  0001 C CNN "Vendor"
	1    3650 10475
	1    0    0    -1  
$EndComp
Wire Wire Line
	3450 10475 2925 10475
Wire Wire Line
	2925 10475 2925 9550
Connection ~ 2925 9550
Wire Wire Line
	2925 9550 3425 9550
Wire Wire Line
	3450 10575 2625 10575
Wire Wire Line
	2625 10575 2625 10000
Connection ~ 2625 10000
Wire Wire Line
	2625 10000 3150 10000
Wire Wire Line
	3950 10475 4125 10475
Wire Wire Line
	4125 10475 4125 9550
Connection ~ 4125 9550
Wire Wire Line
	4125 9550 3925 9550
Wire Wire Line
	3950 10575 4200 10575
Wire Wire Line
	4200 10575 4200 9650
Connection ~ 4200 9650
Wire Wire Line
	4200 9650 4275 9650
$Comp
L Device:C C5
U 1 1
P 5675 3550
F 0 "C5" H 5790 3596 50  0000 L CNN
F 1 "100nF, 10V" H 5790 3505 50  0000 L CNN
F 2 "Resistor_SMD:R_0603_1608Metric_Pad1.05x0.95mm_HandSolder" H 5713 3400 50  0001 C CNN
F 3 "~" H 5675 3550 50  0001 C CNN
F 4 "80-C0603C104K9R" H 5675 3550 50  0001 C CNN "Vendor"
	1    5675 3550
	1    0    0    -1  
$EndComp
$Comp
L Device:C C9
U 1 1
P 5700 5500
F 0 "C9" H 5815 5546 50  0000 L CNN
F 1 "100nF, 10V" H 5815 5455 50  0000 L CNN
F 2 "Resistor_SMD:R_0603_1608Metric_Pad1.05x0.95mm_HandSolder" H 5738 5350 50  0001 C CNN
F 3 "~" H 5700 5500 50  0001 C CNN
F 4 "80-C0603C104K9R" H 5700 5500 50  0001 C CNN "Vendor"
	1    5700 5500
	1    0    0    -1  
$EndComp
$Comp
L Device:C C10
U 1 1
P 6450 5500
F 0 "C10" H 6565 5546 50  0000 L CNN
F 1 "1µF, 10V" H 6565 5455 50  0000 L CNN
F 2 "Resistor_SMD:R_0603_1608Metric_Pad1.05x0.95mm_HandSolder" H 6488 5350 50  0001 C CNN
F 3 "~" H 6450 5500 50  0001 C CNN
F 4 "963-JMK107BJ105MA-T" H 6450 5500 50  0001 C CNN "Vendor"
	1    6450 5500
	1    0    0    -1  
$EndComp
$Comp
L Device:C C8
U 1 1
P 5675 4950
F 0 "C8" H 5790 4996 50  0000 L CNN
F 1 "100nF, 10V" H 5790 4905 50  0000 L CNN
F 2 "Resistor_SMD:R_0603_1608Metric_Pad1.05x0.95mm_HandSolder" H 5713 4800 50  0001 C CNN
F 3 "~" H 5675 4950 50  0001 C CNN
F 4 "80-C0603C104K9R" H 5675 4950 50  0001 C CNN "Vendor"
	1    5675 4950
	1    0    0    -1  
$EndComp
$Comp
L Device:C C7
U 1 1
P 5675 4475
F 0 "C7" H 5790 4521 50  0000 L CNN
F 1 "100nF, 10V" H 5790 4430 50  0000 L CNN
F 2 "Resistor_SMD:R_0603_1608Metric_Pad1.05x0.95mm_HandSolder" H 5713 4325 50  0001 C CNN
F 3 "~" H 5675 4475 50  0001 C CNN
F 4 "80-C0603C104K9R" H 5675 4475 50  0001 C CNN "Vendor"
	1    5675 4475
	1    0    0    -1  
$EndComp
$Comp
L Device:C C6
U 1 1
P 5675 4025
F 0 "C6" H 5790 4071 50  0000 L CNN
F 1 "100nF, 10V" H 5790 3980 50  0000 L CNN
F 2 "Resistor_SMD:R_0603_1608Metric_Pad1.05x0.95mm_HandSolder" H 5713 3875 50  0001 C CNN
F 3 "~" H 5675 4025 50  0001 C CNN
F 4 "80-C0603C104K9R" H 5675 4025 50  0001 C CNN "Vendor"
	1    5675 4025
	1    0    0    -1  
$EndComp
$Comp
L Device:C C11
U 1 1
P 6475 4025
F 0 "C11" H 6590 4071 50  0000 L CNN
F 1 "4.7µF, 10V" H 6590 3980 50  0000 L CNN
F 2 "Resistor_SMD:R_0603_1608Metric_Pad1.05x0.95mm_HandSolder" H 6513 3875 50  0001 C CNN
F 3 "~" H 6475 4025 50  0001 C CNN
F 4 "963-JMK107BJ475KA-T" H 6475 4025 50  0001 C CNN "Vendor"
	1    6475 4025
	1    0    0    -1  
$EndComp
$Comp
L power:+3.3V #PWR014
U 1 1
P 7200 3025
F 0 "#PWR014" H 7200 2875 50  0001 C CNN
F 1 "+3.3V" H 7215 3198 50  0000 C CNN
F 2 "" H 7200 3025 50  0001 C CNN
F 3 "" H 7200 3025 50  0001 C CNN
	1    7200 3025
	1    0    0    -1  
$EndComp
$Comp
L power:GND #PWR016
U 1 1
P 7400 5725
F 0 "#PWR016" H 7400 5475 50  0001 C CNN
F 1 "GND" H 7405 5552 50  0000 C CNN
F 2 "" H 7400 5725 50  0001 C CNN
F 3 "" H 7400 5725 50  0001 C CNN
	1    7400 5725
	1    0    0    -1  
$EndComp
Wire Wire Line
	4475 5425 4475 5350
Wire Wire Line
	4475 5350 5700 5350
Wire Wire Line
	5700 5350 6450 5350
Connection ~ 5700 5350
Wire Wire Line
	5700 5650 6450 5650
Wire Wire Line
	6450 5650 7400 5650
Wire Wire Line
	7400 5650 7400 5725
Connection ~ 6450 5650
Wire Wire Line
	5675 5100 7400 5100
Wire Wire Line
	7400 5100 7400 5650
Connection ~ 7400 5650
Wire Wire Line
	5675 4625 7400 4625
Wire Wire Line
	7400 4625 7400 5100
Connection ~ 7400 5100
Wire Wire Line
	5675 4175 6475 4175
Wire Wire Line
	6475 4175 7400 4175
Wire Wire Line
	7400 4175 7400 4625
Connection ~ 6475 4175
Connection ~ 7400 4625
Wire Wire Line
	7200 3875 6475 3875
Wire Wire Line
	6475 3875 5675 3875
Connection ~ 6475 3875
Wire Wire Line
	5675 3875 4175 3875
Wire Wire Line
	4175 3875 4175 5425
Connection ~ 5675 3875
Wire Wire Line
	5675 4325 4275 4325
Wire Wire Line
	4275 4325 4275 5425
Wire Wire Line
	5675 4800 4375 4800
Wire Wire Line
	4375 4800 4375 5425
Wire Wire Line
	5675 4325 7200 4325
Wire Wire Line
	7200 4325 7200 3875
Connection ~ 5675 4325
Connection ~ 7200 3875
Wire Wire Line
	5675 4800 7200 4800
Wire Wire Line
	7200 4800 7200 4325
Connection ~ 5675 4800
Connection ~ 7200 4325
Wire Wire Line
	6450 5350 7200 5350
Wire Wire Line
	7200 5350 7200 4800
Connection ~ 6450 5350
Connection ~ 7200 4800
$Comp
L Device:C C2
U 1 1
P 2075 5825
F 0 "C2" H 2190 5871 50  0000 L CNN
F 1 "100nF, 10V" H 2190 5780 50  0000 L CNN
F 2 "Resistor_SMD:R_0603_1608Metric_Pad1.05x0.95mm_HandSolder" H 2113 5675 50  0001 C CNN
F 3 "~" H 2075 5825 50  0001 C CNN
F 4 "80-C0603C104K9R" H 2075 5825 50  0001 C CNN "Vendor"
	1    2075 5825
	1    0    0    -1  
$EndComp
Wire Wire Line
	7200 3025 7200 3400
Wire Wire Line
	5675 3400 7200 3400
Connection ~ 7200 3400
Wire Wire Line
	7200 3400 7200 3875
Wire Wire Line
	5675 3400 4075 3400
Wire Wire Line
	4075 3400 4075 5425
Connection ~ 5675 3400
Wire Wire Line
	5675 3700 7400 3700
Wire Wire Line
	7400 3700 7400 4175
Connection ~ 7400 4175
$Comp
L power:GND #PWR05
U 1 1
P 2075 6075
F 0 "#PWR05" H 2075 5825 50  0001 C CNN
F 1 "GND" H 2080 5902 50  0000 C CNN
F 2 "" H 2075 6075 50  0001 C CNN
F 3 "" H 2075 6075 50  0001 C CNN
	1    2075 6075
	1    0    0    -1  
$EndComp
Wire Wire Line
	2075 5625 2075 5675
Wire Wire Line
	2075 5625 3575 5625
Wire Wire Line
	2075 6075 2075 5975
Wire Wire Line
	2825 5825 2825 5950
Wire Wire Line
	2825 5825 3575 5825
$Comp
L Switch:SW_Push SW2
U 1 1
P 2825 5300
F 0 "SW2" V 2779 5448 50  0000 L CNN
F 1 "SW_Push" V 2870 5448 50  0000 L CNN
F 2 "Button_Switch_SMD:SW_SPST_B3U-1000P-B" H 2825 5500 50  0001 C CNN
F 3 "~" H 2825 5500 50  0001 C CNN
F 4 "653-B3U-1000P-B" V 2825 5300 50  0001 C CNN "Vendor"
	1    2825 5300
	0    1    1    0   
$EndComp
$Comp
L power:+3.3V #PWR06
U 1 1
P 2825 4975
F 0 "#PWR06" H 2825 4825 50  0001 C CNN
F 1 "+3.3V" H 2840 5148 50  0000 C CNN
F 2 "" H 2825 4975 50  0001 C CNN
F 3 "" H 2825 4975 50  0001 C CNN
	1    2825 4975
	1    0    0    -1  
$EndComp
$Comp
L power:GND #PWR07
U 1 1
P 2825 6350
F 0 "#PWR07" H 2825 6100 50  0001 C CNN
F 1 "GND" H 2830 6177 50  0000 C CNN
F 2 "" H 2825 6350 50  0001 C CNN
F 3 "" H 2825 6350 50  0001 C CNN
	1    2825 6350
	1    0    0    -1  
$EndComp
$Comp
L Switch:SW_Push SW1
U 1 1
P 1800 7200
F 0 "SW1" V 1754 7348 50  0000 L CNN
F 1 "SW_Push" V 1845 7348 50  0000 L CNN
F 2 "Button_Switch_SMD:SW_SPST_B3U-1000P-B" H 1800 7400 50  0001 C CNN
F 3 "~" H 1800 7400 50  0001 C CNN
F 4 "653-B3U-1000P-B" V 1800 7200 50  0001 C CNN "Vendor"
	1    1800 7200
	0    1    1    0   
$EndComp
$Comp
L Device:R R1
U 1 1
P 1800 6700
F 0 "R1" H 1870 6746 50  0000 L CNN
F 1 "10K, 63mW" H 1870 6655 50  0000 L CNN
F 2 "Resistor_SMD:R_0603_1608Metric_Pad1.05x0.95mm_HandSolder" V 1730 6700 50  0001 C CNN
F 3 "~" H 1800 6700 50  0001 C CNN
F 4 "754-RR0816P-103D" H 1800 6700 50  0001 C CNN "Vendor"
	1    1800 6700
	1    0    0    -1  
$EndComp
Text Label 3050 5825 0    50   ~ 0
BOOT0
Wire Wire Line
	3575 6925 1800 6925
Wire Wire Line
	1800 6925 1800 7000
Wire Wire Line
	1800 6925 1800 6850
Connection ~ 1800 6925
$Comp
L power:+3.3V #PWR03
U 1 1
P 1800 6475
F 0 "#PWR03" H 1800 6325 50  0001 C CNN
F 1 "+3.3V" H 1815 6648 50  0000 C CNN
F 2 "" H 1800 6475 50  0001 C CNN
F 3 "" H 1800 6475 50  0001 C CNN
	1    1800 6475
	1    0    0    -1  
$EndComp
Wire Wire Line
	1800 6550 1800 6475
Wire Wire Line
	2825 5825 2825 5500
Connection ~ 2825 5825
Wire Wire Line
	2825 5100 2825 4975
Wire Wire Line
	2825 6250 2825 6350
$Comp
L power:GND #PWR04
U 1 1
P 1800 7500
F 0 "#PWR04" H 1800 7250 50  0001 C CNN
F 1 "GND" H 1805 7327 50  0000 C CNN
F 2 "" H 1800 7500 50  0001 C CNN
F 3 "" H 1800 7500 50  0001 C CNN
	1    1800 7500
	1    0    0    -1  
$EndComp
Wire Wire Line
	1800 7400 1800 7500
Text Label 2650 6925 0    50   ~ 0
BOOT1
Text GLabel 3200 7025 0    50   BiDi ~ 0
JTDO
Text GLabel 3200 7125 0    50   BiDi ~ 0
JRST
Wire Wire Line
	3200 7025 3575 7025
Wire Wire Line
	3575 7125 3200 7125
Text GLabel 5200 6725 2    50   Input ~ 0
MICRO
Text GLabel 5200 6825 2    50   Input ~ 0
AX_INT1
Text GLabel 5200 6925 2    50   Input ~ 0
AX_INT2
Text GLabel 5200 7025 2    50   Input ~ 0
AX_CS
$Comp
L power:+3.3V #PWR010
U 1 1
P 5700 7125
F 0 "#PWR010" H 5700 6975 50  0001 C CNN
F 1 "+3.3V" H 5715 7298 50  0000 C CNN
F 2 "" H 5700 7125 50  0001 C CNN
F 3 "" H 5700 7125 50  0001 C CNN
	1    5700 7125
	1    0    0    -1  
$EndComp
Text GLabel 5200 7225 2    50   Output ~ 0
AX_SCL
Text GLabel 5200 7325 2    50   Input ~ 0
AX_SDO
Text GLabel 5200 7425 2    50   Output ~ 0
AX_SDI
Text GLabel 5200 7525 2    50   Output ~ 0
LED_R
Text GLabel 5200 7625 2    50   Output ~ 0
LED_G
Text GLabel 5200 7725 2    50   Output ~ 0
LED_B
Text GLabel 5200 8025 2    50   BiDi ~ 0
JTMS-SWDIO
Text GLabel 5200 8125 2    50   BiDi ~ 0
JTCK-SWCLK
Text GLabel 5200 8225 2    50   BiDi ~ 0
JTDI
$Comp
L power:GND #PWR09
U 1 1
P 4225 8525
F 0 "#PWR09" H 4225 8275 50  0001 C CNN
F 1 "GND" H 4230 8352 50  0000 C CNN
F 2 "" H 4225 8525 50  0001 C CNN
F 3 "" H 4225 8525 50  0001 C CNN
	1    4225 8525
	1    0    0    -1  
$EndComp
Wire Wire Line
	4075 8425 4075 8475
Wire Wire Line
	4075 8475 4175 8475
Wire Wire Line
	4225 8475 4225 8525
Wire Wire Line
	4375 8425 4375 8475
Wire Wire Line
	4375 8475 4275 8475
Connection ~ 4225 8475
Wire Wire Line
	4175 8425 4175 8475
Connection ~ 4175 8475
Wire Wire Line
	4175 8475 4225 8475
Wire Wire Line
	4275 8425 4275 8475
Connection ~ 4275 8475
Wire Wire Line
	4275 8475 4225 8475
Wire Wire Line
	5200 8225 4875 8225
Wire Wire Line
	4875 8125 5200 8125
Wire Wire Line
	5200 8025 4875 8025
Wire Wire Line
	5200 7725 4875 7725
Wire Wire Line
	4875 7625 5200 7625
Wire Wire Line
	5200 7525 4875 7525
Wire Wire Line
	4875 7425 5200 7425
Wire Wire Line
	5200 7325 4875 7325
Wire Wire Line
	4875 7225 5200 7225
Wire Wire Line
	5700 7125 4875 7125
Wire Wire Line
	4875 7025 5200 7025
Wire Wire Line
	4875 6925 5200 6925
Wire Wire Line
	5200 6825 4875 6825
Wire Wire Line
	4875 6725 5200 6725
NoConn ~ 4875 7925
NoConn ~ 4875 7825
NoConn ~ 3575 8225
NoConn ~ 3575 8125
$Comp
L MCU_ST_STM32F1:STM32F103C6Tx U1
U 1 1
P 4275 6925
F 0 "U1" H 3700 5450 50  0000 C CNN
F 1 "STM32F103C6Tx" H 4850 5450 50  0000 C CNN
F 2 "Package_QFP:LQFP-48_7x7mm_P0.5mm" H 3675 5525 50  0001 R CNN
F 3 "http://www.st.com/st-web-ui/static/active/en/resource/technical/document/datasheet/CD00210843.pdf" H 4275 6925 50  0001 C CNN
F 4 "511-STM32F103C6T6A" H 4275 6925 50  0001 C CNN "Vendor"
	1    4275 6925
	1    0    0    -1  
$EndComp
NoConn ~ 3575 8025
NoConn ~ 3575 7925
NoConn ~ 3575 7825
NoConn ~ 3575 7725
NoConn ~ 3575 7625
NoConn ~ 3575 7525
NoConn ~ 3575 7425
NoConn ~ 3575 7325
NoConn ~ 3575 7225
NoConn ~ 3575 6825
NoConn ~ 3575 6725
NoConn ~ 3575 6525
NoConn ~ 3575 6425
NoConn ~ 3575 6325
NoConn ~ 3575 6125
NoConn ~ 3575 6025
$EndSCHEMATC
